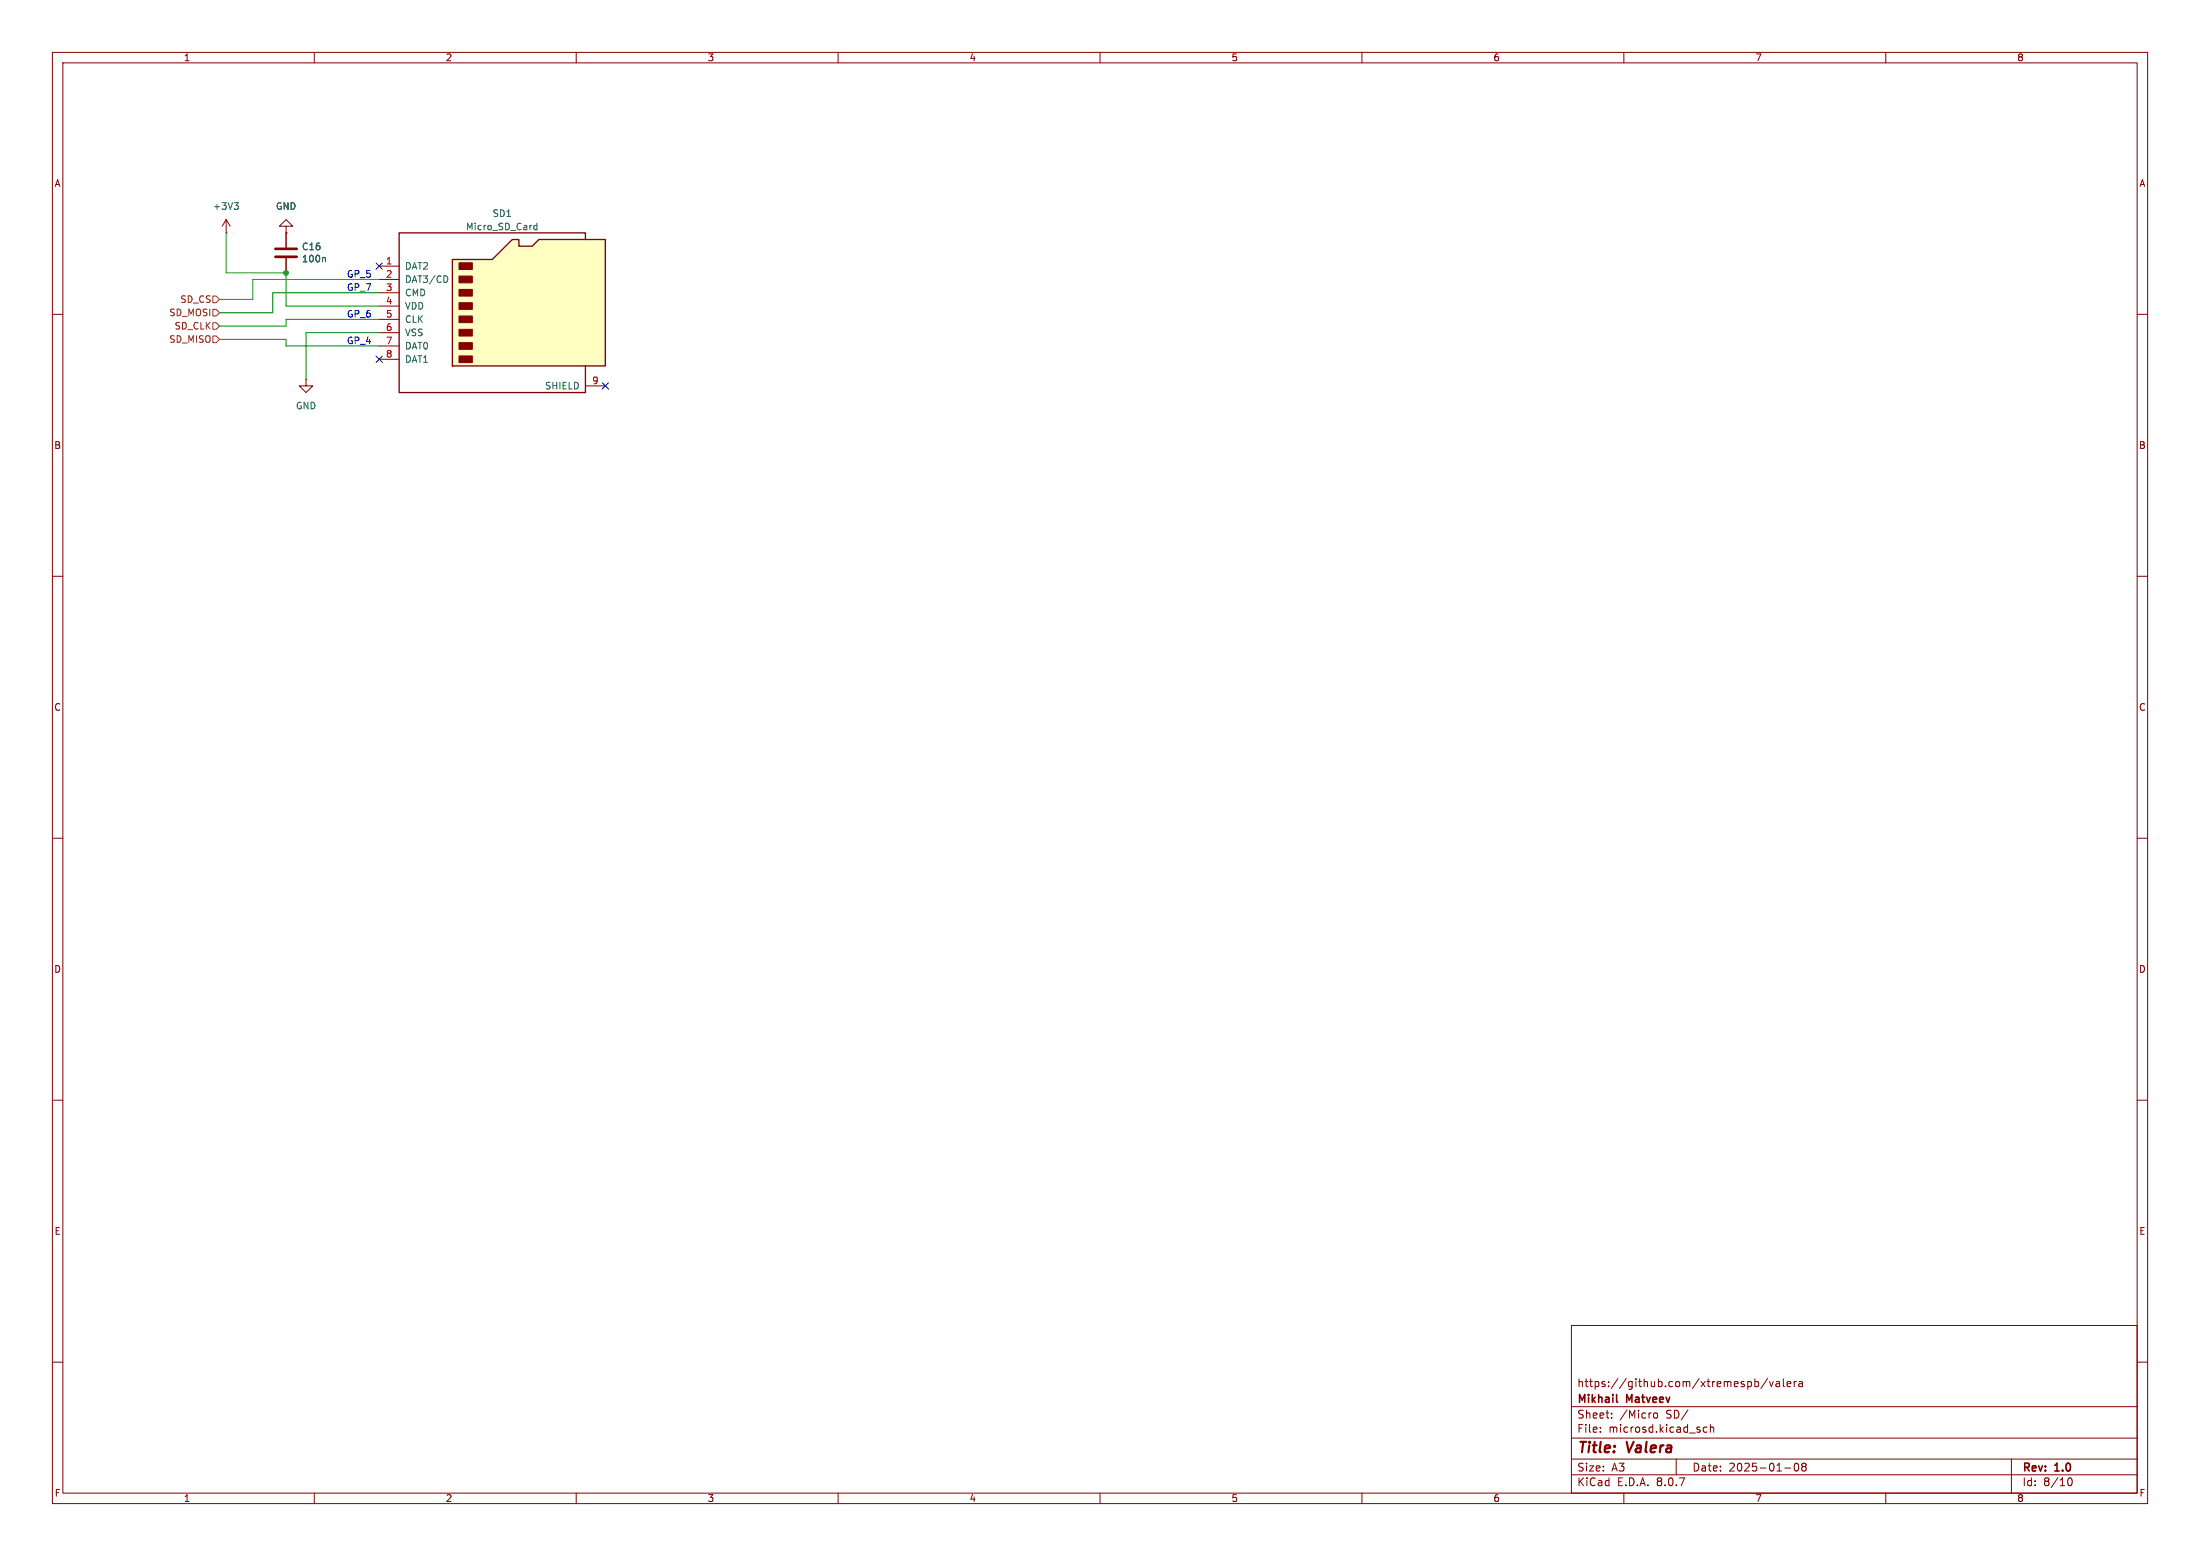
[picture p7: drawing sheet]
<svg xmlns="http://www.w3.org/2000/svg" width="420mm" height="297mm" viewBox="0 0 420 297" stroke-linecap="round" stroke-linejoin="round" font-family="sans-serif">
<g fill="none" stroke="#840000" stroke-width=".19">
<path d="M10 10h400v277h-400zM12 12h396v273h-396zM60 10v2M110 10v2M160 10v2M210 10v2M260 10v2M310 10v2M360 10v2M10 60h2M408 60h2M10 110h2"/>
<path d="M408 110h2M10 160h2M408 160h2M10 210h2M408 210h2M300 253h108v32h-108zM10 260h2M300 278.5h108M300 274.5h108M300 268.5h108M305.5 273.2v.2M305.5 272.5v.1"/>
<path d="M307.7 270.5v.2M307.7 269.8v.1M315.8 269.8l.4-.1 .2 .3v.4l-.2 .3-.4-.1-.1-.2zM320 278.5v3M325.9 272.5l-.5-.1-.2 .3 .1 .6h.6M326.5 272.5l.2-.1 .4 .1 .1 .9M326.5 271.9v1.5M335 263.8l.4-.1 .3 .3-.1 .6h-.6M335 263.2v1.5M337.4 263.1l-1.2 1.9M337.8 263.7l.4 1 .3-1M339.1 263.8h.6v.9"/>
<path d="M339.7 264l-.5 .1a.29 .29 0 0 0-.2 .3 .29 .29 0 0 0 .2 .3l.5-.1M340.4 263.2v1.3l.3 .2M341.2 264.2l.7-.2-.1-.2-.4-.1-.2 .2v.7h.6M342.5 263.7v1M342.7 279.4l.2-.1a.8 .8 0 0 1 .5 .7 .8 .8 0 0 1-.5 .8l-.2-.2-.2-.4zM342.9 263.7l-.2 .1-.2 .2M343.4 263.8h.6l.1 .9M344.1 264l-.5 .1a.29 .29 0 0 0-.2 .3 .29 .29 0 0 0 .2 .3l.5-.1M344.2 279.9l-.3-.3 .3-.3 .5 .1 .1 .2-.3 .3M344.2 279.9l-.3 .3 .1 .4 .2 .2 .5-.1 .1-.2-.1-.4-.2-.2M344.2 279.9h.3M384 278.5v6.5"/>
<path d="M408 260h2M60 285v2M110 285v2M160 285v2M210 285v2M260 285v2M300 281.5h108M310 285v2M340.7 280.2h1.2M360 285v2M394.7 282.7l.2-.5 .2-.1a.8 .8 0 0 1 .5 .7 .8 .8 0 0 1-.5 .8l-.2-.2-.2-.4"/>
</g>
<path d="M308.6 267.5l.2 .2" fill="none" stroke="#840000" stroke-width=".3"/>
<path d="M86.4 49.5h7.6l3.8-3.8h1.3v1.3h2.5l1.3-1.3h12.7v24.2h-29.2z" fill="#ffffc2"/>
<g fill="#840000" stroke="#840000" stroke-width=".19">
<path d="M87.6 67.9h2.6v1.3h-2.6z"/>
<path d="M87.6 65.4h2.6v1.3h-2.6z"/>
<path d="M87.6 62.9h2.6v1.2h-2.6z"/>
<path d="M87.6 60.3h2.6v1.3h-2.6z"/>
<path d="M87.6 57.8h2.6v1.3h-2.6z"/>
<path d="M87.6 55.2h2.6v1.3h-2.6z"/>
<path d="M87.6 52.7h2.6v1.3h-2.6z"/>
<path d="M87.6 50.2h2.6v1.2h-2.6z"/>
</g>
<path d="M86.4 49.5h7.6l3.8-3.8h1.3v1.3h2.5l1.3-1.3h12.7v24.2h-29.2zM111.8 45.7v-1.2h-35.6v30.4h35.6v-5" fill="none" stroke="#840000" stroke-width=".25"/>
<g fill="none" stroke="#840000" stroke-width=".19">
<path d="M43.2 44.5h.1M43.2 41.9l-.8 1.3M43.2 41.9v2.6M43.2 41.9l.7 1.3M54.6 43.2h1.3l-1.3-1.3-1.3 1.3h1.3v1.3M54.6 44.5h.1M54.6 44.5v2.7M54.6 49.3v2.8M72.4 50.8h3.8M72.4 53.3h3.8M72.4 55.9h3.8M72.4 58.4h3.8"/>
<path d="M58.4 72.4v1.3h1.3l-1.3 1.2-1.3-1.2h1.3M58.4 72.4h.1M72.4 61h3.8M72.4 63.5h3.8M72.4 66h3.8M72.4 68.6h3.8M111.8 73.7h3.8"/>
</g>
<path d="M44.7 38.7h.8l-.4 .5M45.2 39.2l.3 .2v.3l-.3 .2M61.9 49.1l.2 .2v.7M85.2 52.7l.3 .5-.3 .7M101.9 43.6l.2 .3 .4-.1M102.5 42.6v1.3M102.5 43.1l-.4-.1-.2 .3" fill="none" stroke="#006464" stroke-width=".19"/>
<path d="M52.6 49h4M52.6 47.5h4" fill="none" stroke="#840000" stroke-width=".51"/>
<path d="M40.6 59.1h.7l.6 .6-.6 .6h-.7zM40.6 56.5h.7l.6 .7-.6 .6h-.7zM40.6 61.6h.7l.6 .6-.6 .7h-.7zM40.6 64.1h.7l.6 .7-.6 .6h-.7z" fill="none" stroke="#725600" stroke-width=".19"/>
<path d="M43.2 44.5v7.6h11.4v6.3h17.8M72.4 53.3h-24.1v3.9h-6.4M72.4 55.9h-20.3v3.8h-10.2M41.9 64.8h12.7v1.2h17.8M72.4 63.5h-14v8.9M72.4 61h-17.8v1.2h-12.7" fill="none" stroke="#009600" stroke-width=".19"/>
<path d="M71.8 50.2l1.2 1.2M73 50.2l-1.2 1.2M71.8 68l1.2 1.2M73 68l-1.2 1.2M115 73.1l1.2 1.2M116.2 73.1l-1.2 1.2" fill="none" stroke="#000084" stroke-width=".19"/>
<circle cx="54.6" cy="52.1" r=".46" fill="#009600" stroke="#009600" stroke-width=".19"/>
<g font-size="2.8" fill="#840000">
<text x="301" y="277.9">Title:</text>
<text x="310.6" y="277.9">Valera</text>
</g>
<g font-size="2.1" fill="#840000">
<text x="301" y="268.2">Mikhail</text>
<text x="301" y="265">https://github.com/xtremespb/valera</text>
<text x="310.6" y="268.2">Matveev</text>
<text x="301" y="273.7">File:</text>
<text x="301" y="271">Sheet:</text>
<text x="307.1" y="273.7">microsd.kicad_sch</text>
<text x="309.2" y="271">/Micro</text>
<text x="318.1" y="271">SD/</text>
<text x="301" y="281.1">Size:</text>
<text x="307.6" y="281.1">A3</text>
<text x="323" y="281.1">Date:</text>
<text x="330" y="281.1">2025-01-08</text>
<text x="386" y="281.3">Rev:</text>
<text x="392.4" y="281.3">1.0</text>
<text x="301" y="283.9">KiCad</text>
<text x="308.7" y="283.9">E.D.A.</text>
<text x="316.3" y="283.9">8.0.7</text>
<text x="386" y="283.9">Id:</text>
<text x="390.1" y="283.9">8/10</text>
</g>
<g font-size="1.8" fill="#840000">
<text x="35" y="11.9">1</text>
<text x="85" y="11.9">2</text>
<text x="135" y="11.9">3</text>
<text x="185" y="11.9">4</text>
<text x="235" y="11.9">5</text>
<text x="285" y="11.9">6</text>
<text x="335" y="11.9">7</text>
<text x="385" y="11.9">8</text>
<text x="10.3" y="35.9">A</text>
<text x="408.3" y="35.9">A</text>
<text x="10.3" y="85.9">B</text>
<text x="408.2" y="85.9">B</text>
<text x="10.3" y="135.9">C</text>
<text x="408.2" y="135.9">C</text>
<text x="10.3" y="185.9">D</text>
<text x="408.2" y="185.9">D</text>
<text x="10.3" y="235.9">E</text>
<text x="408.3" y="235.9">E</text>
<text x="10.3" y="285.9">F</text>
<text x="35" y="286.9">1</text>
<text x="85" y="286.9">2</text>
<text x="135" y="286.9">3</text>
<text x="185" y="286.9">4</text>
<text x="235" y="286.9">5</text>
<text x="285" y="286.9">6</text>
<text x="335" y="286.9">7</text>
<text x="385" y="286.9">8</text>
<text x="408.3" y="285.9">F</text>
</g>
<g font-size="1.8" fill="#006464">
<text x="40.5" y="40.2">+3V3</text>
<text x="52.6" y="40.2">GND</text>
<text x="93.9" y="41.6">SD1</text>
<text x="57.5" y="48">C16</text>
<text x="88.9" y="44.2">Micro_SD_Card</text>
<text x="57.5" y="50.3">100n</text>
<text x="77.2" y="51.7">DAT2</text>
<text x="77.2" y="54.2">DAT3/CD</text>
<text x="77.2" y="56.7">CMD</text>
<text x="77.2" y="59.3">VDD</text>
<text x="77.2" y="61.8">CLK</text>
<text x="77.2" y="64.4">VSS</text>
<text x="77.2" y="66.9">DAT0</text>
<text x="77.2" y="69.4">DAT1</text>
<text x="103.9" y="74.5">SHIELD</text>
<text x="56.4" y="78.3">GND</text>
</g>
<g font-size="1.8" fill="#0000c2">
<text x="66.1" y="53.2">GP_5</text>
<text x="66.1" y="55.7">GP_7</text>
<text x="66.1" y="60.8">GP_6</text>
<text x="66.1" y="65.9">GP_4</text>
</g>
<g font-size="1.8" fill="#a90000">
<text x="73.6" y="50.5">1</text>
<text x="73.6" y="53.1">2</text>
<text x="73.6" y="55.6">3</text>
<text x="73.6" y="58.2">4</text>
<text x="73.6" y="60.7">5</text>
<text x="73.6" y="63.2">6</text>
<text x="73.6" y="65.8">7</text>
<text x="73.6" y="68.3">8</text>
<text x="113" y="73.4">9</text>
</g>
<g font-size="1.8" fill="#725600">
<text x="34.3" y="58">SD_CS</text>
<text x="32.2" y="60.6">SD_MOSI</text>
<text x="32.2" y="65.6">SD_MISO</text>
<text x="33.2" y="63.1">SD_CLK</text>
</g>
</svg>
